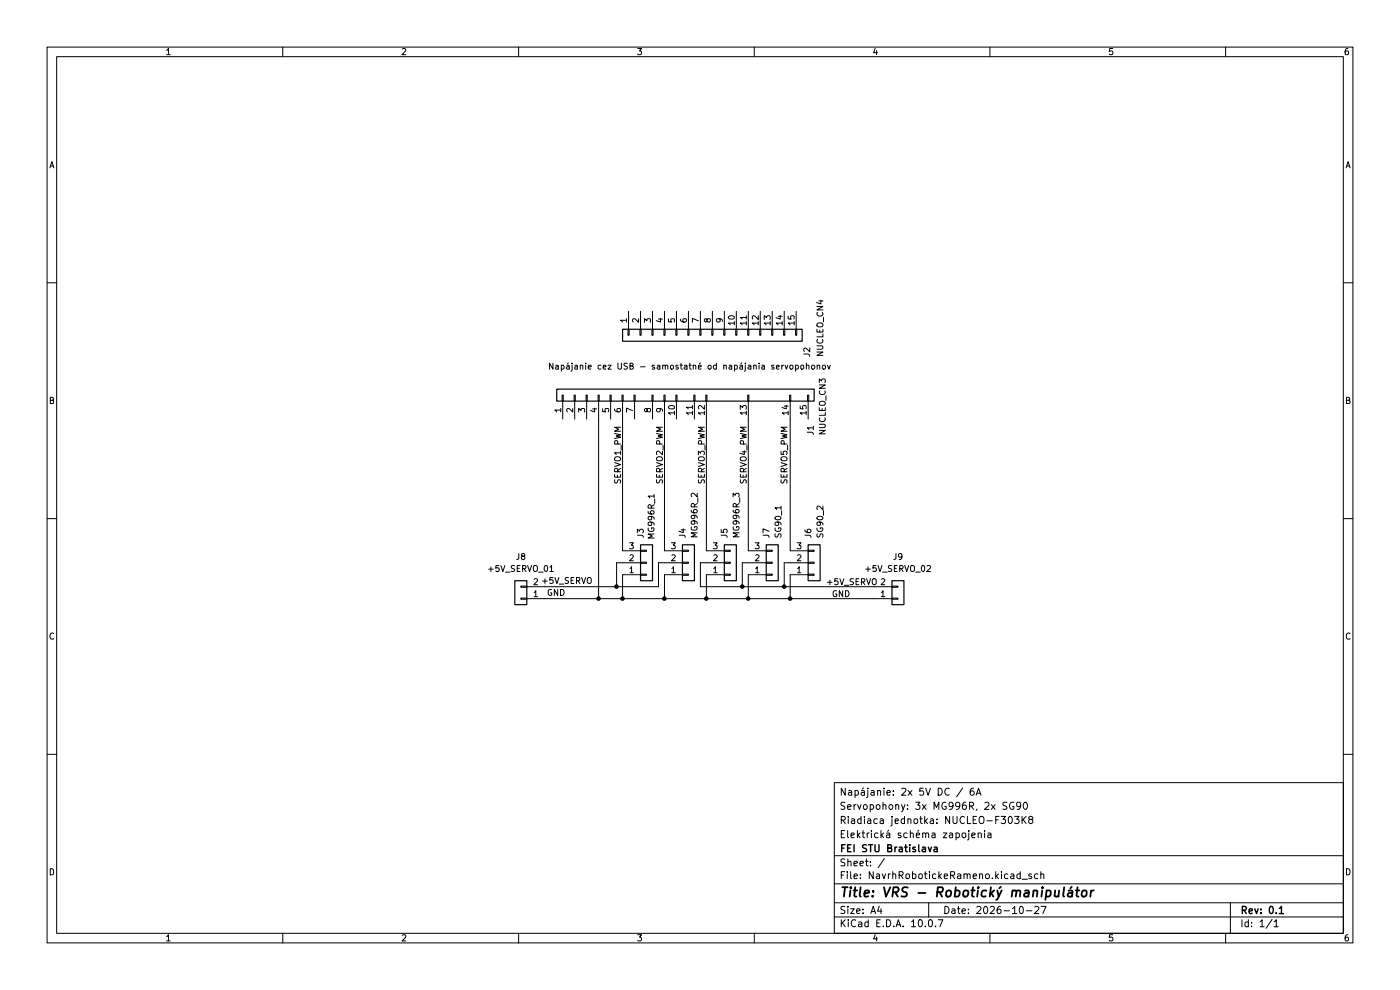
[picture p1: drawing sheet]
(kicad_sch
 (version 20260306)
 (generator "eeschema")
 (generator_version "10.0")
 (paper "A4")
 (title_block
  (title "VRS - Robotický manipulátor")
  (date "2026-10-27")
  (rev "0.1")
  (company "FEI STU Bratislava")
  (comment 1 "Elektrická schéma zapojenia")
  (comment 2 "Riadiaca jednotka: NUCLEO-F303K8")
  (comment 3 "Servopohony: 3x MG996R, 2x SG90")
  (comment 4 "Napájanie: 2x 5V DC / 6A")
  (comment 5 "Napájanie riadiacej jednotky: USB 5 V (ST-LINK)")
  (comment 6 "Stav dokumentu: Návrh"))
 (lib_symbols
  (symbol "Conn_01x15_1"
   (pin_names
    (offset 1.016) (hide yes)) (exclude_from_sim no) (in_bom yes) (on_board yes)
   (in_pos_files yes)
   (duplicate_pin_numbers_are_jumpers no)
   (property "Reference" "J1" (at -8.636 -27.178 0) (show_name no) (do_not_autoplace no) (effects (font (size 1.27 1.27)) (justify left)))
   (property "Value" "NUCLEO_CN3" (at -8.636 -29.718 0) (show_name no) (do_not_autoplace no) (effects (font (size 1.27 1.27)) (justify left)))
   (property "Footprint" "" (at 0 0 0) (show_name no) (do_not_autoplace no) (hide yes) (effects (font (size 1.27 1.27))))
   (property "Datasheet" "" (at 0 0 0) (show_name no) (do_not_autoplace no) (hide yes) (effects (font (size 1.27 1.27))))
   (property "Description" "Generic connector, single row, 01x15, script generated (kicad-library-utils/schlib/autogen/connector/)" (at 0 0 0) (show_name no) (do_not_autoplace no) (hide yes) (effects (font (size 1.27 1.27))))
   (symbol "Conn_01x15_1_1_1"
    (rectangle (start -1.27 26.67) (end 1.27 -27.94) (stroke (width 0.254) (type default)) (fill (type background)))
    (rectangle (start -1.27 25.527) (end 0 25.273) (stroke (width 0.1524) (type default)) (fill (type none)))
    (rectangle (start -1.27 22.987) (end 0 22.733) (stroke (width 0.1524) (type default)) (fill (type none)))
    (rectangle (start -1.27 20.447) (end 0 20.193) (stroke (width 0.1524) (type default)) (fill (type none)))
    (rectangle (start -1.27 17.907) (end 0 17.653) (stroke (width 0.1524) (type default)) (fill (type none)))
    (rectangle (start -1.27 15.367) (end 0 15.113) (stroke (width 0.1524) (type default)) (fill (type none)))
    (rectangle (start -1.27 12.827) (end 0 12.573) (stroke (width 0.1524) (type default)) (fill (type none)))
    (rectangle (start -1.27 10.287) (end 0 10.033) (stroke (width 0.1524) (type default)) (fill (type none)))
    (rectangle (start -1.27 6.477) (end 0 6.223) (stroke (width 0.1524) (type default)) (fill (type none)))
    (rectangle (start -1.27 3.937) (end 0 3.683) (stroke (width 0.1524) (type default)) (fill (type none)))
    (rectangle (start -1.27 1.397) (end 0 1.143) (stroke (width 0.1524) (type default)) (fill (type none)))
    (rectangle (start -1.27 -2.413) (end 0 -2.667) (stroke (width 0.1524) (type default)) (fill (type none)))
    (rectangle (start -1.27 -4.953) (end 0 -5.207) (stroke (width 0.1524) (type default)) (fill (type none)))
    (rectangle (start -1.27 -13.843) (end 0 -14.097) (stroke (width 0.1524) (type default)) (fill (type none)))
    (rectangle (start -1.27 -22.733) (end 0 -22.987) (stroke (width 0.1524) (type default)) (fill (type none)))
    (rectangle (start -1.27 -26.543) (end 0 -26.797) (stroke (width 0.1524) (type default)) (fill (type none)))
    (pin passive line (at -5.08 25.4 0) (length 3.81) (name "Pin_1" (effects (font (size 1.27 1.27)))) (number "1" (effects (font (size 1.27 1.27)))))
    (pin passive line (at -5.08 22.86 0) (length 3.81) (name "Pin_2" (effects (font (size 1.27 1.27)))) (number "2" (effects (font (size 1.27 1.27)))))
    (pin passive line (at -5.08 20.32 0) (length 3.81) (name "Pin_3" (effects (font (size 1.27 1.27)))) (number "3" (effects (font (size 1.27 1.27)))))
    (pin passive line (at -5.08 17.78 0) (length 3.81) (name "Pin_4" (effects (font (size 1.27 1.27)))) (number "4" (effects (font (size 1.27 1.27)))))
    (pin passive line (at -5.08 15.24 0) (length 3.81) (name "Pin_5" (effects (font (size 1.27 1.27)))) (number "5" (effects (font (size 1.27 1.27)))))
    (pin passive line (at -5.08 12.7 0) (length 3.81) (name "Pin_6" (effects (font (size 1.27 1.27)))) (number "6" (effects (font (size 1.27 1.27)))))
    (pin passive line (at -5.08 10.16 0) (length 3.81) (name "Pin_7" (effects (font (size 1.27 1.27)))) (number "7" (effects (font (size 1.27 1.27)))))
    (pin passive line (at -5.08 6.35 0) (length 3.81) (name "Pin_8" (effects (font (size 1.27 1.27)))) (number "8" (effects (font (size 1.27 1.27)))))
    (pin passive line (at -5.08 3.81 0) (length 3.81) (name "Pin_9" (effects (font (size 1.27 1.27)))) (number "9" (effects (font (size 1.27 1.27)))))
    (pin passive line (at -5.08 1.27 0) (length 3.81) (name "Pin_10" (effects (font (size 1.27 1.27)))) (number "10" (effects (font (size 1.27 1.27)))))
    (pin passive line (at -5.08 -2.54 0) (length 3.81) (name "Pin_11" (effects (font (size 1.27 1.27)))) (number "11" (effects (font (size 1.27 1.27)))))
    (pin passive line (at -5.08 -5.08 0) (length 3.81) (name "Pin_12" (effects (font (size 1.27 1.27)))) (number "12" (effects (font (size 1.27 1.27)))))
    (pin passive line (at -5.08 -13.97 0) (length 3.81) (name "Pin_13" (effects (font (size 1.27 1.27)))) (number "13" (effects (font (size 1.27 1.27)))))
    (pin passive line (at -5.08 -22.86 0) (length 3.81) (name "Pin_14" (effects (font (size 1.27 1.27)))) (number "14" (effects (font (size 1.27 1.27)))))
    (pin passive line (at -5.08 -26.67 0) (length 3.81) (name "Pin_15" (effects (font (size 1.27 1.27)))) (number "15" (effects (font (size 1.27 1.27))))))
   (embedded_fonts no))
  (symbol "Connector_Generic:Conn_01x02"
   (pin_names
    (offset 1.016) (hide yes)) (exclude_from_sim no) (in_bom yes) (on_board yes)
   (in_pos_files yes)
   (duplicate_pin_numbers_are_jumpers no)
   (property "Reference" "J" (at 0 2.54 0) (show_name no) (do_not_autoplace no) (effects (font (size 1.27 1.27))))
   (property "Value" "Conn_01x02" (at 0 -5.08 0) (show_name no) (do_not_autoplace no) (effects (font (size 1.27 1.27))))
   (property "Footprint" "" (at 0 0 0) (show_name no) (do_not_autoplace no) (hide yes) (effects (font (size 1.27 1.27))))
   (property "Datasheet" "" (at 0 0 0) (show_name no) (do_not_autoplace no) (hide yes) (effects (font (size 1.27 1.27))))
   (property "Description" "Generic connector, single row, 01x02, script generated (kicad-library-utils/schlib/autogen/connector/)" (at 0 0 0) (show_name no) (do_not_autoplace no) (hide yes) (effects (font (size 1.27 1.27))))
   (symbol "Conn_01x02_1_1"
    (rectangle (start -1.27 1.27) (end 1.27 -3.81) (stroke (width 0.254) (type default)) (fill (type background)))
    (rectangle (start -1.27 0.127) (end 0 -0.127) (stroke (width 0.1524) (type default)) (fill (type none)))
    (rectangle (start -1.27 -2.413) (end 0 -2.667) (stroke (width 0.1524) (type default)) (fill (type none)))
    (pin passive line (at -5.08 0 0) (length 3.81) (name "Pin_1" (effects (font (size 1.27 1.27)))) (number "1" (effects (font (size 1.27 1.27)))))
    (pin passive line (at -5.08 -2.54 0) (length 3.81) (name "Pin_2" (effects (font (size 1.27 1.27)))) (number "2" (effects (font (size 1.27 1.27))))))
   (embedded_fonts no))
  (symbol "Connector_Generic:Conn_01x03"
   (pin_names
    (offset 1.016) (hide yes)) (exclude_from_sim no) (in_bom yes) (on_board yes)
   (in_pos_files yes)
   (duplicate_pin_numbers_are_jumpers no)
   (property "Reference" "J" (at 0 5.08 0) (show_name no) (do_not_autoplace no) (effects (font (size 1.27 1.27))))
   (property "Value" "Conn_01x03" (at 0 -5.08 0) (show_name no) (do_not_autoplace no) (effects (font (size 1.27 1.27))))
   (property "Footprint" "" (at 0 0 0) (show_name no) (do_not_autoplace no) (hide yes) (effects (font (size 1.27 1.27))))
   (property "Datasheet" "" (at 0 0 0) (show_name no) (do_not_autoplace no) (hide yes) (effects (font (size 1.27 1.27))))
   (property "Description" "Generic connector, single row, 01x03, script generated (kicad-library-utils/schlib/autogen/connector/)" (at 0 0 0) (show_name no) (do_not_autoplace no) (hide yes) (effects (font (size 1.27 1.27))))
   (symbol "Conn_01x03_1_1"
    (rectangle (start -1.27 3.81) (end 1.27 -3.81) (stroke (width 0.254) (type default)) (fill (type background)))
    (rectangle (start -1.27 2.667) (end 0 2.413) (stroke (width 0.1524) (type default)) (fill (type none)))
    (rectangle (start -1.27 0.127) (end 0 -0.127) (stroke (width 0.1524) (type default)) (fill (type none)))
    (rectangle (start -1.27 -2.413) (end 0 -2.667) (stroke (width 0.1524) (type default)) (fill (type none)))
    (pin passive line (at -5.08 2.54 0) (length 3.81) (name "Pin_1" (effects (font (size 1.27 1.27)))) (number "1" (effects (font (size 1.27 1.27)))))
    (pin passive line (at -5.08 0 0) (length 3.81) (name "Pin_2" (effects (font (size 1.27 1.27)))) (number "2" (effects (font (size 1.27 1.27)))))
    (pin passive line (at -5.08 -2.54 0) (length 3.81) (name "Pin_3" (effects (font (size 1.27 1.27)))) (number "3" (effects (font (size 1.27 1.27))))))
   (embedded_fonts no))
  (symbol "Connector_Generic:Conn_01x15"
   (pin_names
    (offset 1.016) (hide yes)) (exclude_from_sim no) (in_bom yes) (on_board yes)
   (in_pos_files yes)
   (duplicate_pin_numbers_are_jumpers no)
   (property "Reference" "J" (at 0 20.32 0) (show_name no) (do_not_autoplace no) (effects (font (size 1.27 1.27))))
   (property "Value" "Conn_01x15" (at 0 -20.32 0) (show_name no) (do_not_autoplace no) (effects (font (size 1.27 1.27))))
   (property "Footprint" "" (at 0 0 0) (show_name no) (do_not_autoplace no) (hide yes) (effects (font (size 1.27 1.27))))
   (property "Datasheet" "" (at 0 0 0) (show_name no) (do_not_autoplace no) (hide yes) (effects (font (size 1.27 1.27))))
   (property "Description" "Generic connector, single row, 01x15, script generated (kicad-library-utils/schlib/autogen/connector/)" (at 0 0 0) (show_name no) (do_not_autoplace no) (hide yes) (effects (font (size 1.27 1.27))))
   (symbol "Conn_01x15_1_1"
    (rectangle (start -1.27 19.05) (end 1.27 -19.05) (stroke (width 0.254) (type default)) (fill (type background)))
    (rectangle (start -1.27 17.907) (end 0 17.653) (stroke (width 0.1524) (type default)) (fill (type none)))
    (rectangle (start -1.27 15.367) (end 0 15.113) (stroke (width 0.1524) (type default)) (fill (type none)))
    (rectangle (start -1.27 12.827) (end 0 12.573) (stroke (width 0.1524) (type default)) (fill (type none)))
    (rectangle (start -1.27 10.287) (end 0 10.033) (stroke (width 0.1524) (type default)) (fill (type none)))
    (rectangle (start -1.27 7.747) (end 0 7.493) (stroke (width 0.1524) (type default)) (fill (type none)))
    (rectangle (start -1.27 5.207) (end 0 4.953) (stroke (width 0.1524) (type default)) (fill (type none)))
    (rectangle (start -1.27 2.667) (end 0 2.413) (stroke (width 0.1524) (type default)) (fill (type none)))
    (rectangle (start -1.27 0.127) (end 0 -0.127) (stroke (width 0.1524) (type default)) (fill (type none)))
    (rectangle (start -1.27 -2.413) (end 0 -2.667) (stroke (width 0.1524) (type default)) (fill (type none)))
    (rectangle (start -1.27 -4.953) (end 0 -5.207) (stroke (width 0.1524) (type default)) (fill (type none)))
    (rectangle (start -1.27 -7.493) (end 0 -7.747) (stroke (width 0.1524) (type default)) (fill (type none)))
    (rectangle (start -1.27 -10.033) (end 0 -10.287) (stroke (width 0.1524) (type default)) (fill (type none)))
    (rectangle (start -1.27 -12.573) (end 0 -12.827) (stroke (width 0.1524) (type default)) (fill (type none)))
    (rectangle (start -1.27 -15.113) (end 0 -15.367) (stroke (width 0.1524) (type default)) (fill (type none)))
    (rectangle (start -1.27 -17.653) (end 0 -17.907) (stroke (width 0.1524) (type default)) (fill (type none)))
    (pin passive line (at -5.08 17.78 0) (length 3.81) (name "Pin_1" (effects (font (size 1.27 1.27)))) (number "1" (effects (font (size 1.27 1.27)))))
    (pin passive line (at -5.08 15.24 0) (length 3.81) (name "Pin_2" (effects (font (size 1.27 1.27)))) (number "2" (effects (font (size 1.27 1.27)))))
    (pin passive line (at -5.08 12.7 0) (length 3.81) (name "Pin_3" (effects (font (size 1.27 1.27)))) (number "3" (effects (font (size 1.27 1.27)))))
    (pin passive line (at -5.08 10.16 0) (length 3.81) (name "Pin_4" (effects (font (size 1.27 1.27)))) (number "4" (effects (font (size 1.27 1.27)))))
    (pin passive line (at -5.08 7.62 0) (length 3.81) (name "Pin_5" (effects (font (size 1.27 1.27)))) (number "5" (effects (font (size 1.27 1.27)))))
    (pin passive line (at -5.08 5.08 0) (length 3.81) (name "Pin_6" (effects (font (size 1.27 1.27)))) (number "6" (effects (font (size 1.27 1.27)))))
    (pin passive line (at -5.08 2.54 0) (length 3.81) (name "Pin_7" (effects (font (size 1.27 1.27)))) (number "7" (effects (font (size 1.27 1.27)))))
    (pin passive line (at -5.08 0 0) (length 3.81) (name "Pin_8" (effects (font (size 1.27 1.27)))) (number "8" (effects (font (size 1.27 1.27)))))
    (pin passive line (at -5.08 -2.54 0) (length 3.81) (name "Pin_9" (effects (font (size 1.27 1.27)))) (number "9" (effects (font (size 1.27 1.27)))))
    (pin passive line (at -5.08 -5.08 0) (length 3.81) (name "Pin_10" (effects (font (size 1.27 1.27)))) (number "10" (effects (font (size 1.27 1.27)))))
    (pin passive line (at -5.08 -7.62 0) (length 3.81) (name "Pin_11" (effects (font (size 1.27 1.27)))) (number "11" (effects (font (size 1.27 1.27)))))
    (pin passive line (at -5.08 -10.16 0) (length 3.81) (name "Pin_12" (effects (font (size 1.27 1.27)))) (number "12" (effects (font (size 1.27 1.27)))))
    (pin passive line (at -5.08 -12.7 0) (length 3.81) (name "Pin_13" (effects (font (size 1.27 1.27)))) (number "13" (effects (font (size 1.27 1.27)))))
    (pin passive line (at -5.08 -15.24 0) (length 3.81) (name "Pin_14" (effects (font (size 1.27 1.27)))) (number "14" (effects (font (size 1.27 1.27)))))
    (pin passive line (at -5.08 -17.78 0) (length 3.81) (name "Pin_15" (effects (font (size 1.27 1.27)))) (number "15" (effects (font (size 1.27 1.27))))))
   (embedded_fonts no)))
 (text "SERVO2_PWM"
  (exclude_from_sim no)
  (at 139.954 96.774 90)
  (effects (font (size 1.27 1.27))))
 (text "	GND"
  (exclude_from_sim no)
  (at 176.022 126.238 0)
  (effects (font (size 1.27 1.27))))
 (text "	GND"
  (exclude_from_sim no)
  (at 115.57 125.984 0)
  (effects (font (size 1.27 1.27))))
 (text "	+5V_SERVO"
  (exclude_from_sim no)
  (at 117.856 123.444 0)
  (effects (font (size 1.27 1.27))))
 (text "SERVO4_PWM"
  (exclude_from_sim no)
  (at 157.734 96.774 90)
  (effects (font (size 1.27 1.27))))
 (text "SERVO1_PWM"
  (exclude_from_sim no)
  (at 131.064 96.774 90)
  (effects (font (size 1.27 1.27))))
 (text "SERVO3_PWM"
  (exclude_from_sim no)
  (at 148.844 96.774 90)
  (effects (font (size 1.27 1.27))))
 (text "SERVO5_PWM"
  (exclude_from_sim no)
  (at 166.37 96.774 90)
  (effects (font (size 1.27 1.27))))
 (text "	+5V_SERVO"
  (exclude_from_sim no)
  (at 178.308 123.698 0)
  (effects (font (size 1.27 1.27))))
 (text "Napájanie cez USB - samostatné od napájania servopohonov"
  (exclude_from_sim no)
  (at 146.304 77.978 0)
  (effects (font (size 1.27 1.27))))
 (junction
  (at 166.37 124.46)
  (diameter 0)
  (color 0 0 0 0))
 (junction
  (at 167.64 127)
  (diameter 0)
  (color 0 0 0 0))
 (junction
  (at 149.86 127)
  (diameter 0)
  (color 0 0 0 0))
 (junction
  (at 127 127)
  (diameter 0)
  (color 0 0 0 0))
 (junction
  (at 158.75 127)
  (diameter 0)
  (color 0 0 0 0))
 (junction
  (at 157.48 124.46)
  (diameter 0)
  (color 0 0 0 0))
 (junction
  (at 140.97 127)
  (diameter 0)
  (color 0 0 0 0))
 (junction
  (at 132.08 127)
  (diameter 0)
  (color 0 0 0 0))
 (junction
  (at 130.81 124.46)
  (diameter 0)
  (color 0 0 0 0))
 (wire
  (pts (xy 115.57 124.46) (xy 139.7 124.46))
  (stroke (width 0) (type default)))
 (wire
  (pts (xy 132.08 121.92) (xy 132.08 127))
  (stroke (width 0) (type default)))
 (wire
  (pts (xy 166.37 119.38) (xy 166.37 124.46))
  (stroke (width 0) (type default)))
 (wire
  (pts (xy 140.97 88.9) (xy 140.97 116.84))
  (stroke (width 0) (type default)))
 (wire
  (pts (xy 148.59 119.38) (xy 148.59 124.46))
  (stroke (width 0) (type default)))
 (wire
  (pts (xy 127 88.9) (xy 127 127))
  (stroke (width 0) (type default)))
 (wire
  (pts (xy 130.81 119.38) (xy 130.81 124.46))
  (stroke (width 0) (type default)))
 (wire
  (pts (xy 115.57 127) (xy 127 127))
  (stroke (width 0) (type default)))
 (wire
  (pts (xy 140.97 121.92) (xy 140.97 127))
  (stroke (width 0) (type default)))
 (wire
  (pts (xy 166.37 124.46) (xy 185.42 124.46))
  (stroke (width 0) (type default)))
 (wire
  (pts (xy 158.75 127) (xy 167.64 127))
  (stroke (width 0) (type default)))
 (wire
  (pts (xy 139.7 119.38) (xy 139.7 124.46))
  (stroke (width 0) (type default)))
 (wire
  (pts (xy 127 127) (xy 140.97 127))
  (stroke (width 0) (type default)))
 (wire
  (pts (xy 149.86 121.92) (xy 149.86 127))
  (stroke (width 0) (type default)))
 (wire
  (pts (xy 140.97 119.38) (xy 139.7 119.38))
  (stroke (width 0) (type default)))
 (wire
  (pts (xy 167.64 121.92) (xy 167.64 127))
  (stroke (width 0) (type default)))
 (wire
  (pts (xy 148.59 124.46) (xy 166.37 124.46))
  (stroke (width 0) (type default)))
 (wire
  (pts (xy 167.64 116.84) (xy 167.64 88.9))
  (stroke (width 0) (type default)))
 (wire
  (pts (xy 167.64 127) (xy 185.42 127))
  (stroke (width 0) (type default)))
 (wire
  (pts (xy 157.48 119.38) (xy 157.48 124.46))
  (stroke (width 0) (type default)))
 (wire
  (pts (xy 158.75 121.92) (xy 158.75 127))
  (stroke (width 0) (type default)))
 (wire
  (pts (xy 130.81 119.38) (xy 132.08 119.38))
  (stroke (width 0) (type default)))
 (wire
  (pts (xy 140.97 127) (xy 149.86 127))
  (stroke (width 0) (type default)))
 (wire
  (pts (xy 158.75 116.84) (xy 158.75 88.9))
  (stroke (width 0) (type default)))
 (wire
  (pts (xy 149.86 116.84) (xy 149.86 88.9))
  (stroke (width 0) (type default)))
 (wire
  (pts (xy 149.86 127) (xy 158.75 127))
  (stroke (width 0) (type default)))
 (wire
  (pts (xy 132.08 88.9) (xy 132.08 116.84))
  (stroke (width 0) (type default)))
 (wire
  (pts (xy 149.86 119.38) (xy 148.59 119.38))
  (stroke (width 0) (type default)))
 (wire
  (pts (xy 166.37 119.38) (xy 167.64 119.38))
  (stroke (width 0) (type default)))
 (wire
  (pts (xy 158.75 119.38) (xy 157.48 119.38))
  (stroke (width 0) (type default)))
 (symbol
  (lib_id "Connector_Generic:Conn_01x03")
  (at 154.94 119.38 0)
  (mirror x)
  (unit 1)
  (body_style 1)
  (exclude_from_sim no)
  (in_bom yes)
  (on_board yes)
  (in_pos_files yes)
  (dnp no)
  (fields_autoplaced yes)
  (property "Reference" "J5" (at 153.6699 114.3 90) (show_name no) (do_not_autoplace no) (effects (font (size 1.27 1.27)) (justify right)))
  (property "Value" "MG996R_3" (at 156.2099 114.3 90) (show_name no) (do_not_autoplace no) (effects (font (size 1.27 1.27)) (justify right)))
  (property "Footprint" "" (at 154.94 119.38 0) (hide yes) (show_name no) (do_not_autoplace no) (effects (font (size 1.27 1.27))))
  (property "Datasheet" "" (at 154.94 119.38 0) (hide yes) (show_name no) (do_not_autoplace no) (effects (font (size 1.27 1.27))))
  (property "Description" "Generic connector, single row, 01x03, script generated (kicad-library-utils/schlib/autogen/connector/)" (at 154.94 119.38 0) (hide yes) (show_name no) (do_not_autoplace no) (effects (font (size 1.27 1.27))))
  (pin "2")
  (pin "3")
  (pin "1"))
 (symbol
  (lib_id "Connector_Generic:Conn_01x03")
  (at 163.83 119.38 0)
  (mirror x)
  (unit 1)
  (body_style 1)
  (exclude_from_sim no)
  (in_bom yes)
  (on_board yes)
  (in_pos_files yes)
  (dnp no)
  (fields_autoplaced yes)
  (property "Reference" "J7" (at 162.5599 114.3 90) (show_name no) (do_not_autoplace no) (effects (font (size 1.27 1.27)) (justify right)))
  (property "Value" "SG90_1" (at 165.0999 114.3 90) (show_name no) (do_not_autoplace no) (effects (font (size 1.27 1.27)) (justify right)))
  (property "Footprint" "" (at 163.83 119.38 0) (hide yes) (show_name no) (do_not_autoplace no) (effects (font (size 1.27 1.27))))
  (property "Datasheet" "" (at 163.83 119.38 0) (hide yes) (show_name no) (do_not_autoplace no) (effects (font (size 1.27 1.27))))
  (property "Description" "Generic connector, single row, 01x03, script generated (kicad-library-utils/schlib/autogen/connector/)" (at 163.83 119.38 0) (hide yes) (show_name no) (do_not_autoplace no) (effects (font (size 1.27 1.27))))
  (pin "2")
  (pin "3")
  (pin "1"))
 (symbol
  (lib_id "Connector_Generic:Conn_01x03")
  (at 146.05 119.38 0)
  (mirror x)
  (unit 1)
  (body_style 1)
  (exclude_from_sim no)
  (in_bom yes)
  (on_board yes)
  (in_pos_files yes)
  (dnp no)
  (fields_autoplaced yes)
  (property "Reference" "J4" (at 144.7799 114.3 90) (show_name no) (do_not_autoplace no) (effects (font (size 1.27 1.27)) (justify right)))
  (property "Value" "MG996R_2" (at 147.3199 114.3 90) (show_name no) (do_not_autoplace no) (effects (font (size 1.27 1.27)) (justify right)))
  (property "Footprint" "" (at 146.05 119.38 0) (hide yes) (show_name no) (do_not_autoplace no) (effects (font (size 1.27 1.27))))
  (property "Datasheet" "" (at 146.05 119.38 0) (hide yes) (show_name no) (do_not_autoplace no) (effects (font (size 1.27 1.27))))
  (property "Description" "Generic connector, single row, 01x03, script generated (kicad-library-utils/schlib/autogen/connector/)" (at 146.05 119.38 0) (hide yes) (show_name no) (do_not_autoplace no) (effects (font (size 1.27 1.27))))
  (pin "2")
  (pin "3")
  (pin "1"))
 (symbol
  (lib_id "Connector_Generic:Conn_01x02")
  (at 190.5 127 0)
  (mirror x)
  (unit 1)
  (body_style 1)
  (exclude_from_sim no)
  (in_bom yes)
  (on_board yes)
  (in_pos_files yes)
  (dnp no)
  (fields_autoplaced yes)
  (property "Reference" "J9" (at 190.5 118.11 0) (show_name no) (do_not_autoplace no) (effects (font (size 1.27 1.27))))
  (property "Value" "+5V_SERVO_02" (at 190.5 120.65 0) (show_name no) (do_not_autoplace no) (effects (font (size 1.27 1.27))))
  (property "Footprint" "" (at 190.5 127 0) (hide yes) (show_name no) (do_not_autoplace no) (effects (font (size 1.27 1.27))))
  (property "Datasheet" "" (at 190.5 127 0) (hide yes) (show_name no) (do_not_autoplace no) (effects (font (size 1.27 1.27))))
  (property "Description" "Generic connector, single row, 01x02, script generated (kicad-library-utils/schlib/autogen/connector/)" (at 190.5 127 0) (hide yes) (show_name no) (do_not_autoplace no) (effects (font (size 1.27 1.27))))
  (pin "2")
  (pin "1"))
 (symbol
  (lib_name "Conn_01x15_1")
  (lib_id "Connector_Generic:Conn_01x15")
  (at 144.78 83.82 90)
  (unit 1)
  (body_style 1)
  (exclude_from_sim no)
  (in_bom yes)
  (on_board yes)
  (in_pos_files yes)
  (dnp no)
  (property "Reference" "J1" (at 171.958 92.456 0) (show_name no) (do_not_autoplace no) (effects (font (size 1.27 1.27)) (justify left)))
  (property "Value" "NUCLEO_CN3" (at 174.498 92.456 0) (show_name no) (do_not_autoplace no) (effects (font (size 1.27 1.27)) (justify left)))
  (property "Footprint" "" (at 144.78 83.82 0) (hide yes) (show_name no) (do_not_autoplace no) (effects (font (size 1.27 1.27))))
  (property "Datasheet" "" (at 144.78 83.82 0) (hide yes) (show_name no) (do_not_autoplace no) (effects (font (size 1.27 1.27))))
  (property "Description" "Generic connector, single row, 01x15, script generated (kicad-library-utils/schlib/autogen/connector/)" (at 144.78 83.82 0) (hide yes) (show_name no) (do_not_autoplace no) (effects (font (size 1.27 1.27))))
  (pin "2")
  (pin "5")
  (pin "3")
  (pin "7")
  (pin "6")
  (pin "10")
  (pin "8")
  (pin "1")
  (pin "9")
  (pin "4")
  (pin "13")
  (pin "12")
  (pin "11")
  (pin "15")
  (pin "14"))
 (symbol
  (lib_id "Connector_Generic:Conn_01x15")
  (at 151.13 71.12 90)
  (mirror x)
  (unit 1)
  (body_style 1)
  (exclude_from_sim no)
  (in_bom yes)
  (on_board yes)
  (in_pos_files yes)
  (dnp no)
  (property "Reference" "J2" (at 171.196 74.676 0) (show_name no) (do_not_autoplace no) (effects (font (size 1.27 1.27))))
  (property "Value" "NUCLEO_CN4" (at 173.99 69.596 0) (show_name no) (do_not_autoplace no) (effects (font (size 1.27 1.27))))
  (property "Footprint" "" (at 151.13 71.12 0) (hide yes) (show_name no) (do_not_autoplace no) (effects (font (size 1.27 1.27))))
  (property "Datasheet" "" (at 151.13 71.12 0) (hide yes) (show_name no) (do_not_autoplace no) (effects (font (size 1.27 1.27))))
  (property "Description" "Generic connector, single row, 01x15, script generated (kicad-library-utils/schlib/autogen/connector/)" (at 151.13 71.12 0) (hide yes) (show_name no) (do_not_autoplace no) (effects (font (size 1.27 1.27))))
  (pin "15")
  (pin "12")
  (pin "5")
  (pin "10")
  (pin "7")
  (pin "1")
  (pin "8")
  (pin "14")
  (pin "3")
  (pin "13")
  (pin "9")
  (pin "2")
  (pin "4")
  (pin "11")
  (pin "6"))
 (symbol
  (lib_id "Connector_Generic:Conn_01x02")
  (at 110.49 127 180)
  (unit 1)
  (body_style 1)
  (exclude_from_sim no)
  (in_bom yes)
  (on_board yes)
  (in_pos_files yes)
  (dnp no)
  (fields_autoplaced yes)
  (property "Reference" "J8" (at 110.49 118.11 0) (show_name no) (do_not_autoplace no) (effects (font (size 1.27 1.27))))
  (property "Value" "+5V_SERVO_01" (at 110.49 120.65 0) (show_name no) (do_not_autoplace no) (effects (font (size 1.27 1.27))))
  (property "Footprint" "" (at 110.49 127 0) (hide yes) (show_name no) (do_not_autoplace no) (effects (font (size 1.27 1.27))))
  (property "Datasheet" "" (at 110.49 127 0) (hide yes) (show_name no) (do_not_autoplace no) (effects (font (size 1.27 1.27))))
  (property "Description" "Generic connector, single row, 01x02, script generated (kicad-library-utils/schlib/autogen/connector/)" (at 110.49 127 0) (hide yes) (show_name no) (do_not_autoplace no) (effects (font (size 1.27 1.27))))
  (pin "2")
  (pin "1"))
 (symbol
  (lib_id "Connector_Generic:Conn_01x03")
  (at 137.16 119.38 0)
  (mirror x)
  (unit 1)
  (body_style 1)
  (exclude_from_sim no)
  (in_bom yes)
  (on_board yes)
  (in_pos_files yes)
  (dnp no)
  (property "Reference" "J3" (at 135.8899 114.3 90) (show_name no) (do_not_autoplace no) (effects (font (size 1.27 1.27)) (justify right)))
  (property "Value" "MG996R_1" (at 138.176 114.554 90) (show_name no) (do_not_autoplace no) (effects (font (size 1.27 1.27)) (justify right)))
  (property "Footprint" "" (at 137.16 119.38 0) (hide yes) (show_name no) (do_not_autoplace no) (effects (font (size 1.27 1.27))))
  (property "Datasheet" "" (at 137.16 119.38 0) (hide yes) (show_name no) (do_not_autoplace no) (effects (font (size 1.27 1.27))))
  (property "Description" "Generic connector, single row, 01x03, script generated (kicad-library-utils/schlib/autogen/connector/)" (at 137.16 119.38 0) (hide yes) (show_name no) (do_not_autoplace no) (effects (font (size 1.27 1.27))))
  (pin "2")
  (pin "3")
  (pin "1"))
 (symbol
  (lib_id "Connector_Generic:Conn_01x03")
  (at 172.72 119.38 0)
  (mirror x)
  (unit 1)
  (body_style 1)
  (exclude_from_sim no)
  (in_bom yes)
  (on_board yes)
  (in_pos_files yes)
  (dnp no)
  (fields_autoplaced yes)
  (property "Reference" "J6" (at 171.4499 114.3 90) (show_name no) (do_not_autoplace no) (effects (font (size 1.27 1.27)) (justify right)))
  (property "Value" "SG90_2" (at 173.9899 114.3 90) (show_name no) (do_not_autoplace no) (effects (font (size 1.27 1.27)) (justify right)))
  (property "Footprint" "" (at 172.72 119.38 0) (hide yes) (show_name no) (do_not_autoplace no) (effects (font (size 1.27 1.27))))
  (property "Datasheet" "" (at 172.72 119.38 0) (hide yes) (show_name no) (do_not_autoplace no) (effects (font (size 1.27 1.27))))
  (property "Description" "Generic connector, single row, 01x03, script generated (kicad-library-utils/schlib/autogen/connector/)" (at 172.72 119.38 0) (hide yes) (show_name no) (do_not_autoplace no) (effects (font (size 1.27 1.27))))
  (pin "2")
  (pin "3")
  (pin "1"))
 (sheet_instances
  (path ""
   (page "1")))
 (embedded_fonts no))
